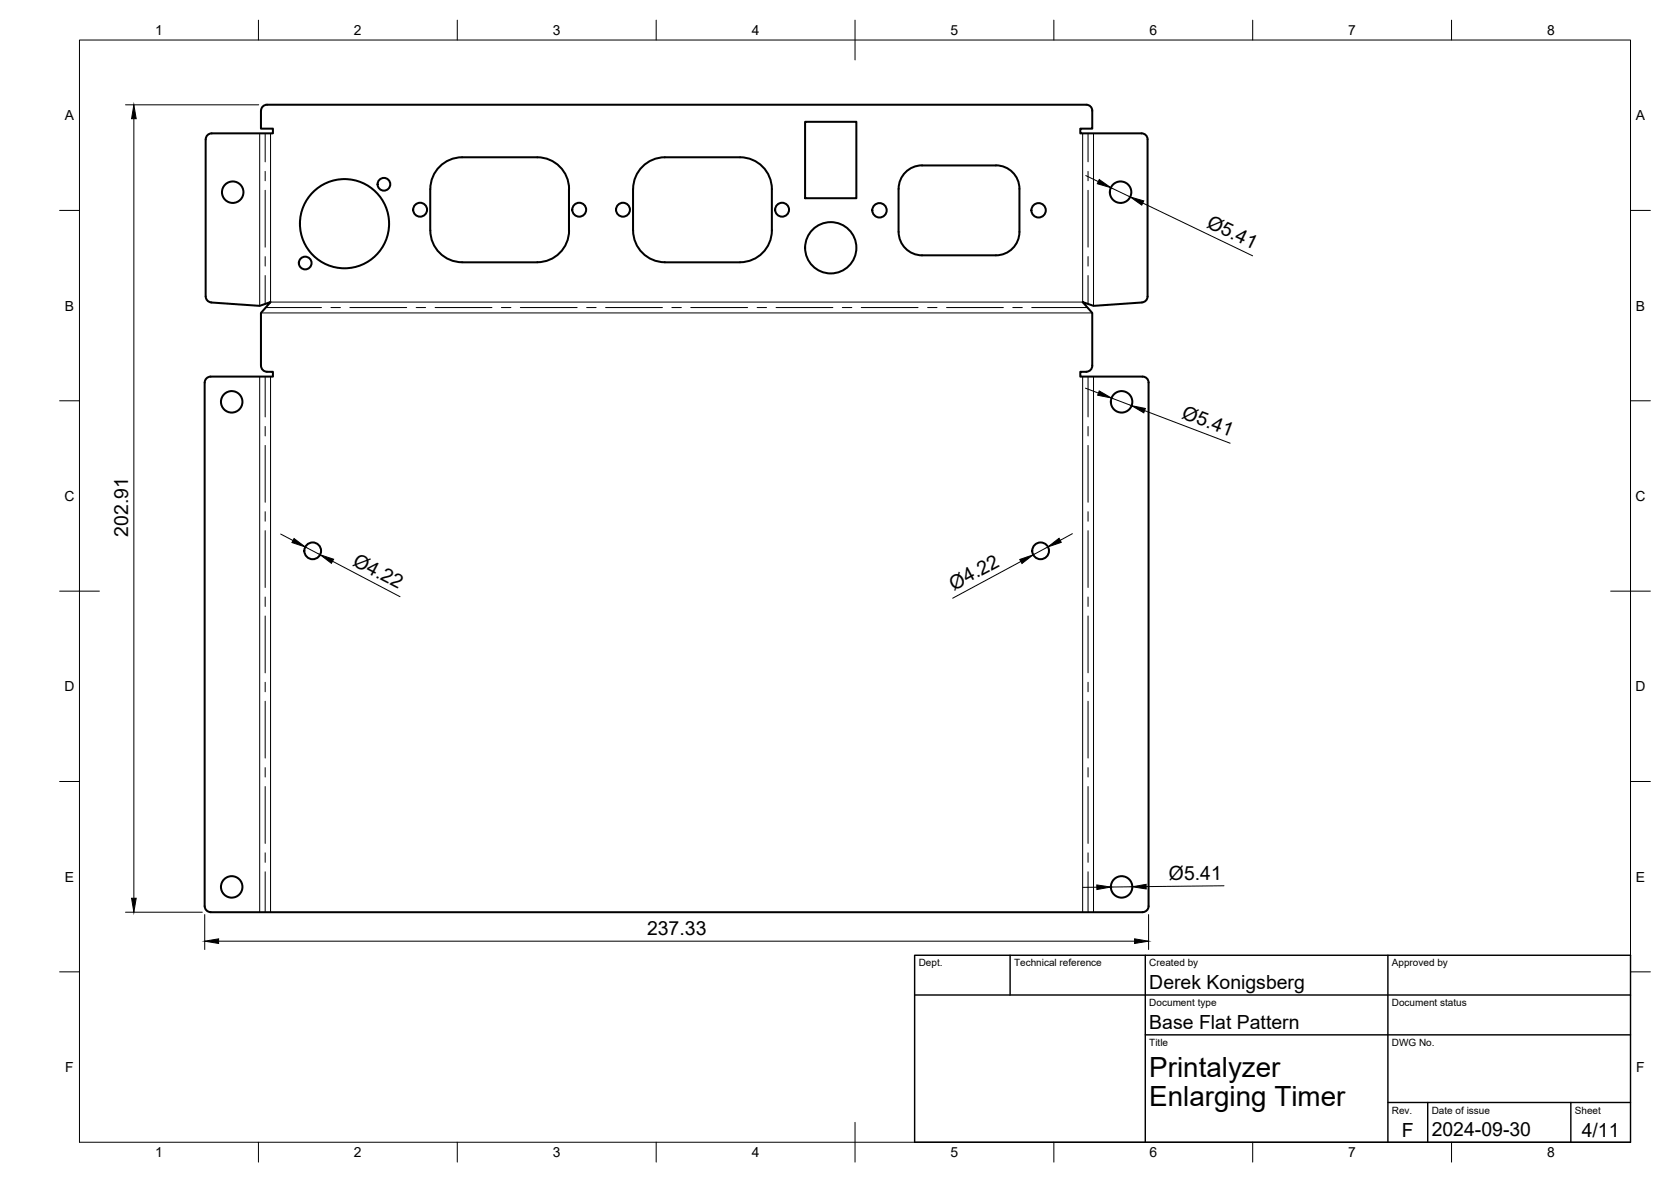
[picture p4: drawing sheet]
<svg xmlns="http://www.w3.org/2000/svg" width="420mm" height="297mm" viewBox="0 0 420 297" stroke-linecap="round" stroke-linejoin="round" font-family="sans-serif">
<!-- layer: Visible -->
<g fill="none" stroke="#000" stroke-width=".51">
<path d="M65.6 27.8v4.5h3v1.2h-15.4a1.52 1.52 0 0 0-1.5 1.5v39.5a1.49 1.49 0 0 0 1.4 1.5l12.2 .9 2.7-1-2.4 2.7v13.3M65.6 27.8a1.49 1.49 0 0 1 1.5-1.5h206a1.49 1.49 0 0 1 1.5 1.5M167.2 39.5h18.9a8 8 0 0 1 8 8v10.4a8 8 0 0 1-8 8M167.2 39.5a8 8 0 0 0-8 8M202.4 30.6h12.9v19.2h-12.9zM274.6 27.8v4.5h-3v1.2h15.4M287.1 33.5a1.49 1.49 0 0 1 1.4 1.5v39.5a1.49 1.49 0 0 1-1.3 1.5l-12.2 .9-2.8-1 2.4 2.7v13.3M159.2 47.5v10.4M159.2 57.9a8 8 0 0 0 8 8M225.9 47.5v10.8M226 47.5a5.9 5.9 0 0 1 5.8-5.9h18.6a5.9 5.9 0 0 1 5.9 5.9v10.8a5.9 5.9 0 0 1-5.9 5.9h-18.6a5.9 5.9 0 0 1-5.8-5.9M116.2 65.9h18.9"/>
<path d="M116.2 65.9a8 8 0 0 1-8-8v-10.4a8 8 0 0 1 8-8h18.9a8 8 0 0 1 8 8v10.4a8 8 0 0 1-8 8M167.2 65.9h18.9M51.5 96.1v131.6a1.49 1.49 0 0 0 1.5 1.5M53 94.6a1.49 1.49 0 0 0-1.5 1.5M65.6 91.9a1.49 1.49 0 0 0 1.5 1.5h1.5v1.2h-15.6M274.6 91.9a1.52 1.52 0 0 1-1.5 1.5h-1.5v1.2h15.7M287.3 94.6a1.49 1.49 0 0 1 1.5 1.5M288.8 96.1v131.6a1.49 1.49 0 0 1-1.5 1.5M53 229.2h234.3"/>
<circle cx="58.5" cy="48.3" r="2.7"/>
<circle cx="86.6" cy="56.2" r="11.2"/>
<circle cx="96.5" cy="46.3" r="1.6"/>
<circle cx="105.6" cy="52.7" r="1.75"/>
<circle cx="145.6" cy="52.7" r="1.75"/>
<circle cx="156.6" cy="52.7" r="1.75"/>
<circle cx="196.6" cy="52.7" r="1.75"/>
<circle cx="221.1" cy="52.8" r="1.81"/>
<circle cx="261.1" cy="52.8" r="1.81"/>
<circle cx="281.8" cy="48.3" r="2.7"/>
<circle cx="76.7" cy="66.1" r="1.6"/>
<circle cx="208.9" cy="62.3" r="6.4"/>
<circle cx="58.3" cy="101" r="2.7"/>
<circle cx="282" cy="101" r="2.7"/>
<circle cx="78.6" cy="138.4" r="2.11"/>
<circle cx="261.7" cy="138.4" r="2.11"/>
<circle cx="58.3" cy="222.9" r="2.7"/>
<circle cx="282" cy="222.9" r="2.7"/>
</g>
<!-- layer: Bend Center -->
<g fill="none" stroke="#000" stroke-width=".25">
<path d="M66.7 33.5v7.2M273.6 33.5v7.2M66.7 43.1v2.3M66.7 47.8v14.3M273.6 43.1v2.3M273.6 47.8v14.3M66.7 64.5v2.4M66.7 69.2v7.2M66.8 77.3h14M83.2 77.3h2.4M88 77.3h14.3M104.6 77.3h2.4"/>
<path d="M109.4 77.3h14.3M126.1 77.3h2.4M130.8 77.3h14.3M147.5 77.3h2.4M152.3 77.3h14.3M168.9 77.3h2.4M173.7 77.3h14.3M190.4 77.3h2.3M195.1 77.3h14.3M211.8 77.3h2.4M216.6 77.3h14.2M233.2 77.3h2.4"/>
<path d="M238 77.3h14.3M254.7 77.3h2.3M259.4 77.3h14M273.6 64.5v2.4M273.6 69.2v7.2M66.7 94.6v10.2M273.6 94.6v10.2M66.7 107.2v2.3M66.7 111.9v14.3M273.6 107.2v2.3M273.6 111.9v14.3M66.7 128.6v2.4"/>
<path d="M66.7 133.4v14.2M273.6 128.6v2.4M273.6 133.4v14.2M66.7 150v2.4M66.7 154.8v14.3M273.6 150v2.4M273.6 154.8v14.3M66.7 171.5v2.3M66.7 176.2v14.3M273.6 171.5v2.3M273.6 176.2v14.3M66.7 192.9v2.4"/>
<path d="M66.7 197.7v14.2M273.6 192.9v2.4M273.6 197.7v14.2M66.7 214.3v2.4M66.7 219.1v10.1M273.6 214.3v2.4M273.6 219.1v10.1"/>
</g>
<!-- layer: Visible Narrow -->
<path d="M65.3 33.5v43.4M68 33.5v42.4h204.2v-42.4M275 33.5v43.4M65.6 78.6h209M65.3 94.6v134.6M68 94.6v134.6M272.2 94.6v134.6M275 94.6v134.6" fill="none" stroke="#000" stroke-width=".25"/>
<!-- layer: BORDER -->
<g fill="none" stroke="#000" stroke-width=".25">
<path d="M20 10.1h390v276.9h-390zM65 5.1v5M115 5.1v5M165 5.1v5M215 5.1v10M265 5.1v5M315 5.1v5M365 5.1v5M15 52.9h5M410 52.9h5M15 100.7h5M410 100.7h5"/>
<path d="M15 148.6h10M405 148.6h10M15 196.4h5M410 196.4h5M15 244.2h5M410 244.2h5M65 287v5M115 287v5M165 287v5M215 282.1v9.9M265 287v5M315 287v5"/>
<path d="M365 287v5"/>
</g>
<!-- layer: TITLEBLOCK -->
<path d="M230 240.1h180v46.9h-180zM230 250h180M254 240.1v9.9M288 240.1v46.9M349 240.1v46.9M288 260.1h122M349 277.1h61M359 277.1v9.9M395 277.1v9.9" fill="none" stroke="#000" stroke-width=".36"/>
<!-- layer: FD_Dimensions -->
<g fill="none" stroke="#000" stroke-width=".25">
<path d="M31.6 26.3h33.4M33.7 29.8v195.9M273 44.1l3.2 1.5M279.3 47.2l4.9 2.3M287.3 51l27.7 13.3M272.9 97.5l3.3 1.3M279.5 100l5 1.9M287.8 103.2l21.5 8.2M70.6 134.2l3.1 1.6M76.8 137.5l3.7 1.9M263.5 137.4l-3.7 2M269.6 134.1l-3 1.7"/>
<path d="M83.6 141l17 9M256.7 141.1l-17.2 9.2M31.6 229.2h19.3M51.5 229.8v8.8M55 236.5h230.3M275.8 223h-3.5M284.7 222.8l-5.4 .1M288.8 229.8v8.8M307.8 222.6l-19.6 .2"/>
</g>
<g fill="#000" stroke="#000" stroke-width=".25">
<path d="M33.7 26.3l.5 3.5h-1.1zM276.4 45.1l2.9 2.1-3.4-1zM284.2 49.5l3.4 1-.5 1zM276.4 98.2l3.1 1.8-3.5-.7zM284.5 101.9l3.5 .7-.4 1.1zM73.9 135.3l2.9 2.2-3.4-1.2zM263.5 137.4l2.8-2.1 .5 1zM80.5 139.4l3.4 1.1-.6 1.1zM256.4 140.6l3.4-1.2-2.8 2.2zM33.1 225.7h1.1l-.5 3.5zM51.5 236.5l3.5-.6v1.2zM275.8 222.4l3.5 .5-3.5 .6z"/>
<path d="M285.3 235.9l3.5 .6-3.5 .6zM284.7 222.8l3.5-.6v1.2z"/>
</g>
<g font-size="7">
<text x="289" y="270.6">Printalyzer</text>
<text x="289" y="278.1">Enlarging Timer</text>
</g>
<g font-size="4.9">
<text x="303.2" y="56.9" transform="rotate(26 303.2 56.9)">Ø5.41</text>
<text x="296.9" y="105" transform="rotate(21 296.9 105)">Ø5.41</text>
<text x="32.2" y="134.9" transform="rotate(-90 32.2 134.9)">202.91</text>
<text x="88.5" y="141.9" transform="rotate(28 88.5 141.9)">Ø4.22</text>
<text x="239.9" y="148.4" transform="rotate(-28 239.9 148.4)">Ø4.22</text>
<text x="293.9" y="221.2" transform="rotate(-1 293.9 221.2)">Ø5.41</text>
<text x="162.7" y="235.1">237.33</text>
<text x="289" y="248.5">Derek Konigsberg</text>
<text x="289" y="258.6">Base Flat Pattern</text>
<text x="352.5" y="285.7">F</text>
<text x="360" y="285.5">2024-09-30</text>
<text x="397.7" y="285.7">4/11</text>
</g>
<g font-size="3.5">
<text x="39" y="8.8">1</text>
<text x="89" y="8.8">2</text>
<text x="139" y="8.8">3</text>
<text x="189" y="8.8">4</text>
<text x="239" y="8.8">5</text>
<text x="289" y="8.8">6</text>
<text x="339" y="8.8">7</text>
<text x="389" y="8.8">8</text>
<text x="16.3" y="30.2">A</text>
<text x="411.3" y="30.2">A</text>
<text x="16.3" y="78">B</text>
<text x="411.3" y="78">B</text>
<text x="16.2" y="125.9">C</text>
<text x="411.2" y="125.9">C</text>
<text x="16.2" y="173.7">D</text>
<text x="411.2" y="173.7">D</text>
<text x="16.3" y="221.6">E</text>
<text x="411.3" y="221.6">E</text>
<text x="16.4" y="269.4">F</text>
<text x="411.4" y="269.4">F</text>
<text x="39" y="290.8">1</text>
<text x="89" y="290.8">2</text>
<text x="139" y="290.8">3</text>
<text x="189" y="290.8">4</text>
<text x="239" y="290.8">5</text>
<text x="289" y="290.8">6</text>
<text x="339" y="290.8">7</text>
<text x="389" y="290.8">8</text>
</g>
<g font-size="2.5">
<text x="231" y="242.9">Dept.</text>
<text x="255" y="242.9">Technical reference</text>
<text x="289" y="242.9">Created by</text>
<text x="350" y="242.9">Approved by</text>
<text x="289" y="252.8">Document type</text>
<text x="350" y="252.8">Document status</text>
<text x="289" y="262.9">Title</text>
<text x="350" y="262.9">DWG No.</text>
<text x="350" y="279.9">Rev.</text>
<text x="360" y="279.9">Date of issue</text>
<text x="396" y="279.9">Sheet</text>
</g>
</svg>
